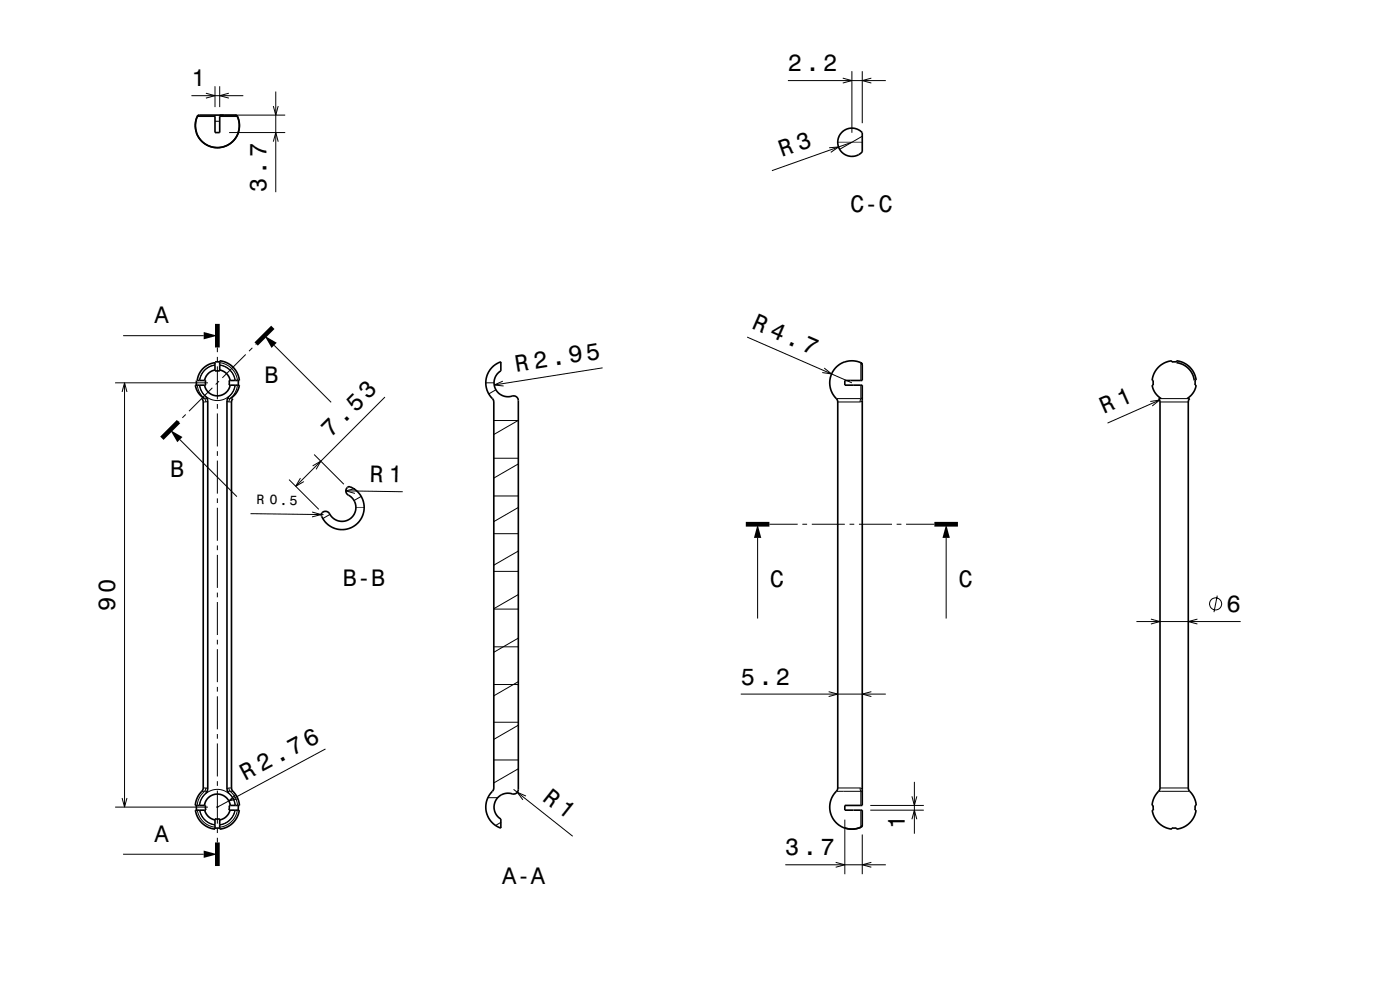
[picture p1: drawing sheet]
<svg xmlns="http://www.w3.org/2000/svg" width="297mm" height="210mm" viewBox="0 0 297 210" stroke-linecap="round" stroke-linejoin="round" font-family="sans-serif">
<g fill="none" stroke="#000" stroke-width=".21">
<path d="M43.7 19.8l1.9 .5-1.9 .5M45.6 18.3v4.4M46.6 18.3v4.4M48.5 19.8l-1.9 .5 1.9 .5M58.5 19.4v21.4M167.1 17.1h20.8M178.8 16.6l1.9 .5-1.9 .5M180.7 15.1v13.1M182.9 15.1v11M184.9 16.6l-2 .5 2 .5M40.6 20.3h11M41.9 24.7h3.7"/>
<path d="M43.7 24.4h.1M45.6 25.7h1M46.6 24.7h3.8M47.6 24.4h12.9M48.6 28.1h11.9M58 22.5l.5 1.9 .5-1.9M58 30.1l.5-2 .5 2M175.9 31.3l2-.1-1.7 1.1M180.7 30.2l-16.9 6M182.9 28.9l-4.8 2.8M26.1 71.2h17.1M45.6 77.4a3.8 3.8 0 0 0-3.3 3.3"/>
<path d="M45.6 77.5a3.8 3.8 0 0 0-3.2 3.2M46.1 73.7v1M46.1 75.7v1M46.1 77.7v7M46.6 76.9a4.3 4.3 0 0 1 3.8 3.8M46.6 77.4a3.8 3.8 0 0 1 3.3 3.3M46.6 77.5a3.8 3.8 0 0 1 3.2 3.2M52.1 75.2l-4.9 4.9M53.5 73.8l-.7 .7M54.3 73l-.1 .1M58.2 73.3l12.1 12M127.8 78l-23 3.7"/>
<path d="M158.5 71.5l22.2 9.7M174.9 78.1l1.5 1.2-2-.3M182.6 76.9v3.8M24.4 81.2h19.7M25.9 83.1l.5-1.9 .5 1.9M26.4 81.2v90M38 89.3l-.1 .1M38.2 93.3l12.1 12M39.4 87.9l-.7 .7M41.8 81.7l.6 1.7 1 1.2M42.3 81.7l.5 1.4 1 1.3-.1 .2h-.3M42.4 81.7a3.8 3.8 0 0 0 3.7 3.3 3.8 3.8 0 0 0 3.7-3.3"/>
<path d="M43.1 85.3h.6M43.4 84.6h.1M43.4 84.6l.3 .7M44.1 85l-.4 .3M45 82.3l-4.9 4.9M46.1 85.7v1M46.1 87.7v7M46.1 95.7v1M46.1 97.7v7M46.5 80.9l-.7 .7M48.2 85l.4 .3M48.6 85.3h.5"/>
<path d="M48.8 84.6l-.2 .7M48.8 84.6h.1M49.9 81.7l-.4 1.4-1 1.1v.3l.3 .1M50.4 81.7l-.5 1.5-1.1 1.4M66.3 98.8l1.8-1-1 1.8M66.6 96.4l6.4 6.3M81.7 84.2l-19 19M103.1 81.2h1.7M104.8 97.2h5.2M104.8 89.2h5.2M105.2 82.7l-1.5 .9M106.7 80.9l-1.9 .8 2 .2"/>
<path d="M110 98.4l-5.2 3M110 89.2l-5.2 3M177.4 84.6h5.2M177.7 85.3h4.8M182.6 84.6l-.1 .7M182.6 81.7v2.9M182.9 84.2l-.1 .4h-.2M182.9 85l-.4 .3M244 85.2l2-.3-1.6 1.2M245.8 84.6h6.6M246 84.9l-11 4.8M246.1 85.3h6"/>
<path d="M46.1 105.7v1M46.1 107.7v7M46.1 115.7v1M46.1 117.7v7M53.1 109l15.5 .2M61.3 101.7l6.3 6.3M63.7 101.4l-1 1.8 1.8-1M66.2 108.6l1.9 .6-1.9 .4M70 109.1l-1.5 .9M73.4 104.1l12 .2M75.3 103.6l-1.9 .5 1.9 .6M76.6 105.3l-1.5 .9"/>
<path d="M104.8 113.2h5.2M104.8 105.2h5.2M110 116.9l-5.2 3M110 107.6l-5.2 3M160.7 114.1v17.1M163.2 111.2h6M170.2 111.2h1M172.2 111.2h7M180.2 111.2h1M182.2 111.2h7M190.2 111.2h1M192.2 111.2h6"/>
<path d="M200.7 114.1v17.1M46.1 125.7v1M46.1 127.7v7M46.1 135.7v1M46.1 137.7v7M104.8 137.2h5.2M104.8 129.2h5.2M104.8 121.2h5.2M110 135.4l-5.2 3M110 126.1l-5.2 3M241.1 131.8h22.1M244.2 131.3l1.9 .5-1.9 .6"/>
<path d="M254 131.3l-1.9 .5 1.9 .6M258.2 126.3l-.7 3.5M46.1 145.7v1M46.1 147.7v7M46.1 155.7v1M46.1 157.7v7M69 158.9l-22.9 12.3M104.8 153.2h5.2M104.8 145.2h5.2M110 153.8l-5.2 3M110 144.6l-5.2 3M157.2 147.2h30.7"/>
<path d="M175.8 146.7l1.9 .5-1.9 .6M184.9 146.7l-2 .5 2 .6M24.4 171.2h19.7M25.9 169.3l.5 1.9 .5-1.9M41.9 171.9a4.3 4.3 0 0 0 3.7 3.6M42.3 171.9a3.8 3.8 0 0 0 3.3 3.1M42.4 170.9a3.8 3.8 0 0 1 3.7-3.5 3.8 3.8 0 0 1 3.8 3.5M42.4 171.9a3.8 3.8 0 0 0 3.2 3M42.8 167.9h.6M43.1 167.1h.6M43.4 167.9l-1.1 1.3-.5 1.7M43.4 167.9l.3-.1 .1 .2-1.1 1.3-.4 1.6"/>
<path d="M43.7 167.1l-.3 .8M43.7 167.1l.4 .3M46.1 165.7v1M46.1 167.7v7M46.1 175.7v1M46.1 177.7v1M48.6 167.1l.2 .8M48.6 167.1l-.4 .3M48.6 167.1h.5M48.8 167.9l1.1 1.3 .5 1.7M48.8 167.9l-.3-.1-.1 .2 1.1 1.4 .4 1.5M48.8 167.9h.6"/>
<path d="M49.8 171.9a3.8 3.8 0 0 1-3.2 3M49.9 171.9a3.8 3.8 0 0 1-3.3 3.1M50 168.5l-1.5 1.4 2-.5M50.4 171.9a4.3 4.3 0 0 1-3.8 3.6M103.5 169.2h2.1M104.8 161.2h5.2M106.3 174.4l-1.2 .7M109 167.4l12.5 10M110 163.1l-5.2 3M111.6 168.9l-1.9-.8 1.2 1.6M177.4 167.9h5.2M177.7 167.1h4.8"/>
<path d="M179.2 173.9v11.5M182.5 167.1l.1 .8M182.5 167.1l.4 .3M182.6 167.9h.2l.1 .3M182.6 167.9v3M182.6 171.9v3.6M182.9 177v8.4M184.6 171.9h11.4M184.6 170.9h11.4M193.5 173.8l.5-1.9 .5 1.9M193.5 168.9l.5 2 .5-2M194 165.9v11"/>
<path d="M245.8 167.9h6.6M246.1 167.1h6M26.1 181.2h17.1M166.6 183.4h21.3M177.3 182.9l1.9 .5-1.9 .6M184.9 182.9l-2 .5 2 .6"/>
<circle cx="257.9" cy="128.1" r="1.28"/>
</g>
<path d="M177.7 30.2h5.2M75.5 107.6h1.8" fill="none" stroke="#008000" stroke-width=".21"/>
<g fill="none" stroke="#000" stroke-width=".35">
<path d="M41.7 28.1a4.7 4.7 0 0 0 4.4 3.2 4.7 4.7 0 0 0 4.5-3.2M41.8 24.7l-.4 1.7 .3 1.7M41.8 24.7l.5-.3h7.6l.5 .3M41.9 24.7l-.4 1.7 .2 1.7M42.3 24.4l-.4 .3M45.6 24.4v3.7h1v-3.7M49.9 24.4l.5 .3M50.4 24.7l.4 1.7-.3 1.7M50.4 24.7l.4 1.7-.2 1.7M50.5 28.1h.1M178.7 28a3 3 0 0 1 4.2 .1v4.1a3 3 0 0 1-4.3 .1 3 3 0 0 1 .1-4.3zM45.6 76.8h1"/>
<path d="M45.6 78.5a2.76 2.76 0 0 0-2.2 2.2M46.6 78.5h.1a2.77 2.77 0 0 1 2.1 2.2M104.4 77.9l1-.7 .9-.4v1.9a3 3 0 0 0-1.1 3.9 3 3 0 0 0 3.8 1.4l.7 .3 .3 .7v82.4a1.13 1.13 0 0 1-1.8 .9 2.95 2.95 0 0 0-3.2 1.9 2.95 2.95 0 0 0 1.3 3.5v2a4.7 4.7 0 0 1-1.7-8l.2-.5v-81.9l-.2-.5a4.8 4.8 0 0 1-.2-6.9zM177.3 77.9l1-.7 .9-.4a4.1 4.1 0 0 1 3.7 .4v3.5h-3.7v1h3.7v89.2h-3.7v1h3.7v3.1a1.76 1.76 0 0 1-1.7 .9 4.7 4.7 0 0 1-4.8-2.8 4.7 4.7 0 0 1 1.2-5.4l.1-.6v-82.1a6.4 6.4 0 0 1-1.7-3.4 4.7 4.7 0 0 1 1.3-3.7zM249.6 76.9a4.3 4.3 0 0 1 3.8 3.8M41.7 80.7v1M42.8 84.6l.3 .7v82.1a5.8 5.8 0 0 0-1.7 3.5h2.2l.1 1h-2.2a4.7 4.7 0 0 0 4.1 4v-2.2h1v2.2a4.7 4.7 0 0 0 4.2-4h-2.2v-1h2.2a5.1 5.1 0 0 0-1.6-3.3l-.1-.5v-81.8l.3-.7M43.4 84.6a4.1 4.1 0 0 1-2-2.9h2.2v-1h-1.8a4.3 4.3 0 0 1 3.8-3.8v1.8h1v-2.2a4.7 4.7 0 0 1 4.2 4.2h-2.2v1h2.2a4 4 0 0 1-1.9 2.9M43.4 81.7a2.76 2.76 0 0 0 2.7 2.3 2.76 2.76 0 0 0 2.7-2.3M43.7 84.2l.4 .8v82.4l-.4 .8M48.5 84.2l-.3 .8v82.4l.3 .8M50.5 80.7v1"/>
<path d="M244.4 81.7a4.1 4.1 0 0 0 1.9 2.9M245.8 84.6l.3 .7-.1 82.1a5.7 5.7 0 0 0-1.6 3.5h.2l.1 1h-.3a4.7 4.7 0 0 0 4.2 4v-.3h1v.3a4.7 4.7 0 0 0 4.1-4h-.2v-1h.3a5.1 5.1 0 0 0-1.6-3.3l-.1-.5v-81.8l.3-.7M253.7 80.7h-.2v1h.2a4 4 0 0 1-1.9 2.9M253.7 80.6a4.7 4.7 0 0 0-4.1-4.1v.3h-1v-.3a4.7 4.7 0 0 0-4.2 4.2h.3v1h-.3M73.7 103.4a1.7 1.7 0 0 1 1.8 .6 4.7 4.7 0 0 1-.3 7.5 4.7 4.7 0 0 1-7-2.5 1.1 1.1 0 0 1 1.1-.5 1.1 1.1 0 0 1 .9 .9 2.99 2.99 0 0 0 4.8 0 2.99 2.99 0 0 0-1.4-4.6l-.2-.7zM41.7 170.9v1M43.4 170.9a2.76 2.76 0 0 1 2.7-2.5 2.76 2.76 0 0 1 2.8 2.5M43.4 171.9a2.77 2.77 0 0 0 2.2 2M45.6 175.6h1M48.8 171.9a2.76 2.76 0 0 1-2.2 2M50.6 170.9l-.1 1M179.2 175.6v.1"/>
</g>
<g fill="#000">
<path d="M43.2 70.4l2.9 .8-2.9 .8z" fill-rule="evenodd"/>
<path d="M56.1 71.2l2.6 1.5-1.1 1.1z" fill-rule="evenodd"/>
<path d="M36.1 91.2l2.6 1.5-1.1 1.1z" fill-rule="evenodd"/>
<path d="M160.7 111.2l.8 2.9h-1.6z" fill-rule="evenodd"/>
<path d="M200.7 111.2l.8 2.9h-1.6z" fill-rule="evenodd"/>
<path d="M45.9 171h.4v.4h-.4z" fill-rule="evenodd"/>
<path d="M43.2 180.4l2.9 .8-2.9 .8z" fill-rule="evenodd"/>
</g>
<path d="M46.1 68.7v5M57.9 69.4l-3.6 3.6M37.9 89.4l-3.6 3.6M158.2 111.2h5M198.2 111.2h5M46.1 178.7v5" fill="none" stroke="#000" stroke-width="1" stroke-linecap="butt"/>
<g font-size="5.1">
<text x="159.3" y="69.7" transform="rotate(23 159.3 69.7)">R 4.7</text>
<text x="109.5" y="78.9" transform="rotate(-9 109.5 78.9)">R 2.95</text>
<text x="70.2" y="92.9" transform="rotate(-45 70.2 92.9)">7.53</text>
</g>
<g font-size="5">
<text x="167.1" y="15.1">2.2</text>
<text x="40.6" y="18.3">1</text>
<text x="165.9" y="33.3" transform="rotate(-19 165.9 33.3)">R 3</text>
<text x="56.5" y="40.8" transform="rotate(-90 56.5 40.8)">3.7</text>
<text x="180.3" y="45">C-C</text>
<text x="32.8" y="68.6">A</text>
<text x="56.1" y="81.2">B</text>
<text x="234.1" y="87.9" transform="rotate(-24 234.1 87.9)">R 1</text>
<text x="36.1" y="101.2">B</text>
<text x="78.4" y="102.2" transform="rotate(1 78.4 102.2)">R 1</text>
<text x="72.7" y="124.2">B-B</text>
<text x="163.3" y="124.5">C</text>
<text x="203.3" y="124.5">C</text>
<text x="24.4" y="129.6" transform="rotate(-90 24.4 129.6)">90</text>
<text x="260.2" y="129.8">6</text>
<text x="157.2" y="145.2">5.2</text>
<text x="52" y="165.8" transform="rotate(-28 52 165.8)">R 2.76</text>
<text x="114.9" y="169.6" transform="rotate(38 114.9 169.6)">R 1</text>
<text x="32.8" y="178.6">A</text>
<text x="192" y="175.8" transform="rotate(-90 192 175.8)">1</text>
<text x="166.6" y="181.4">3.7</text>
<text x="106.5" y="187.5">A-A</text>
</g>
<text font-size="2.9" x="54.4" y="107" transform="rotate(1 54.4 107)">R 0.5</text>
</svg>
